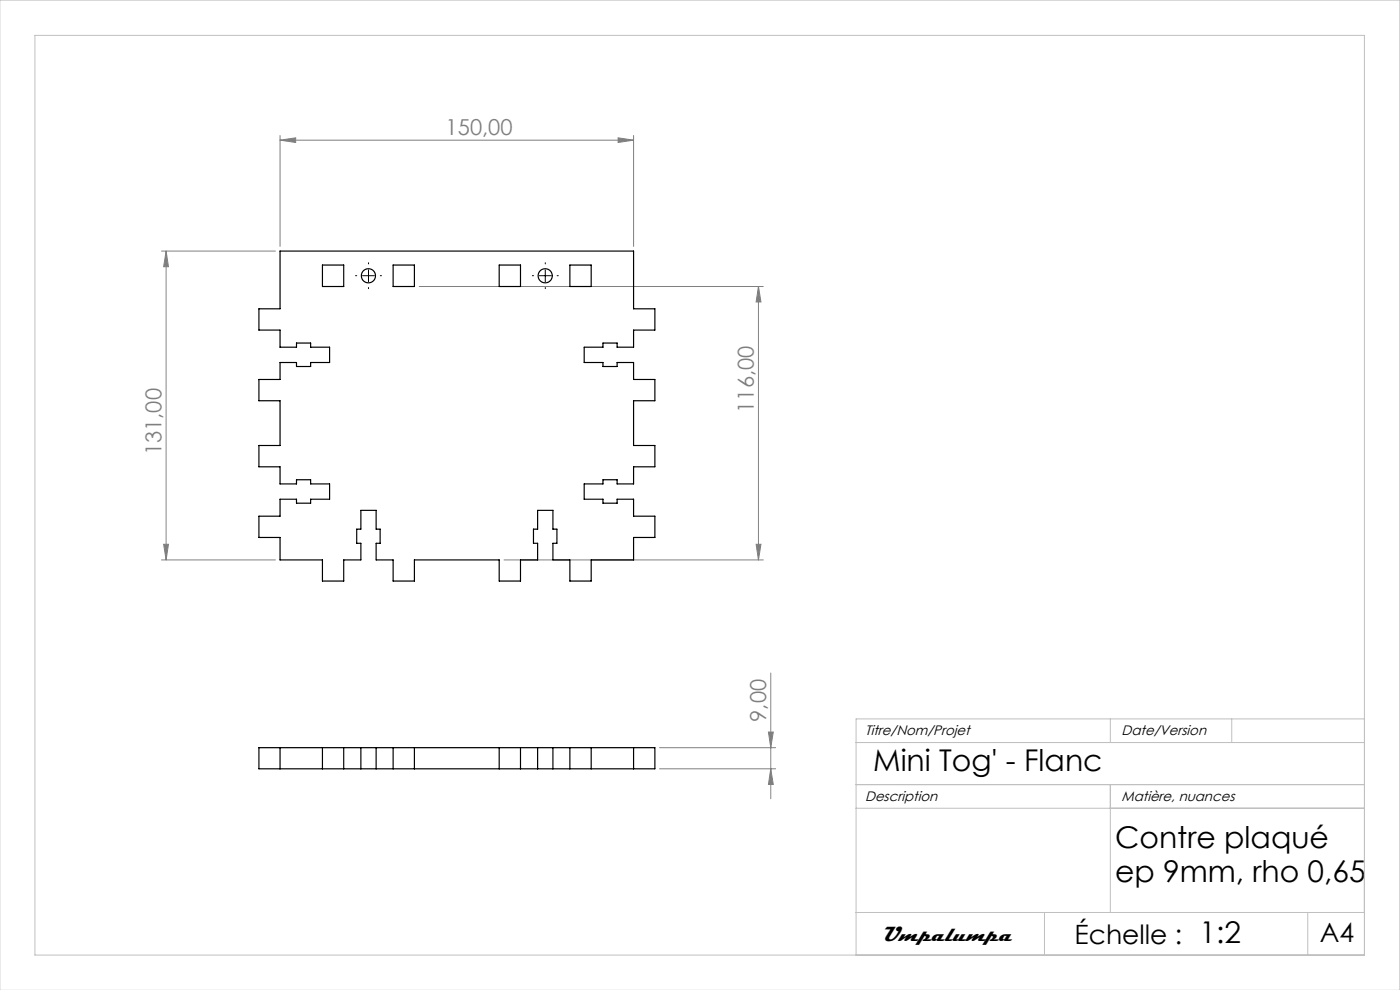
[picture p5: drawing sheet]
<svg xmlns="http://www.w3.org/2000/svg" width="297mm" height="210mm" viewBox="0 0 297 210" stroke-linecap="round" stroke-linejoin="round" font-family="sans-serif">
<g fill="none" stroke="#808080" stroke-width=".21">
<path d="M59.4 29.7l3.3-.5v1zM59.4 28.7v23.6M59.4 29.7h75M131.1 29.2l3.3 .5-3.3 .5zM134.4 28.7v23.6M34.3 53.3h24.1M35.2 53.3l.5 3.3h-1zM35.2 53.3v65.5M88.9 60.8h73M160.9 60.8v58M160.9 60.8l.5 3.3h-1zM34.3 118.8h24.1"/>
<path d="M34.7 115.5h1l-.5 3.3zM106.9 118.8h55M160.4 115.5h1l-.5 3.3zM139.9 158.6h24.6M163 155.3h1l-.5 3.3zM163.5 142.8v26.6M139.9 163.1h24.6M163.5 163.1l.5 3.3h-1z"/>
</g>
<path d="M75.7 58.5h-.3M78.2 56v-.3M80.7 58.5h.2M113.2 58.5h-.3M115.7 56v-.3M118.2 58.5h.2M78.2 61v.2M115.7 61v.2" fill="none" stroke="#000" stroke-width=".21" stroke-dasharray="15.2 1.3 1.3 1.3"/>
<path d="M76.9 58.5h2.5M78.2 57.2v2.6M114.4 58.5h2.5M115.7 57.2v2.6" fill="none" stroke="#000" stroke-width=".21"/>
<path d="M7.4 7.5h282.1v195.1h-282.1zM181.6 157.5h107.9M235.5 152.5v5M261.3 152.5v5M289.5 152.5h-107.9v50.1M181.6 171.4h107.9M181.6 166.4h107.9M235.5 166.4v27.2M181.6 193.6h107.9M221.6 193.6v9M277.4 193.6v9M0 210.1v-210.1h297v210.1" fill="none" stroke="#c0c0c0" stroke-width=".21"/>
<g fill="#808080">
<path d="M59.4 29.7l3.3-.5v1zM131.1 29.2l3.3 .5-3.3 .5z"/>
<path d="M35.2 53.3l.5 3.3h-1zM34.7 115.5h1l-.5 3.3zM160.9 60.8l.5 3.3h-1zM160.4 115.5h1l-.5 3.3zM163 155.3h1l-.5 3.3zM163.5 163.1l.5 3.3h-1z"/>
</g>
<g fill="none" stroke="#000" stroke-width=".25">
<path d="M59.4 53.3h75v12.2h4.5v4.5h-4.5v3.7h-3.5v-.9h-3v.9h-4v3.2h4v.8h3v-.8h3.5v3.6h4.5v4.5h-4.5v9.5h4.5v4.5h-4.5v3.6h-3.5v-.8h-3v.8h-4v3.3h4v.8h3v-.8h3.5v3.6h4.5v4.5h-4.5v4.8h-9v4.5h-4.5v-4.5h-3.6v-3.6h.8v-3h-.8v-3.9h-3.2v3.9h-.9v3h.9v3.6h-3.7v4.5h-4.5v-4.5h-18v4.5h-4.5v-4.5h-3.6v-3.6h.8v-3h-.8v-3.9h-3.2v3.9h-.9v3h.9v3.6h-3.7v4.5h-4.5v-4.5h-9v-4.8h-4.5v-4.5h4.5v-3.6h3.5v.8h3v-.8h4v-3.3h-4v-.8h-3v.8h-3.5v-3.6h-4.5v-4.5h4.5v-9.5h-4.5v-4.5h4.5v-3.6h3.5v.8h3v-.8h4v-3.2h-4v-.9h-3v.9h-3.5v-3.7h-4.5v-4.5h4.5zM68.4 56.2h4.5v4.6h-4.5zM83.4 56.2h4.5v4.6h-4.5zM105.9 56.2h4.5v4.6h-4.5zM120.9 56.2h4.5v4.6h-4.5zM54.9 158.6h84v4.5h-84zM59.4 158.6v4.5M68.4 158.6v4.5M72.9 158.6v4.5M76.6 158.6v4.5M79.8 158.6v4.5M83.4 158.6v4.5"/>
<path d="M87.9 158.6v4.5M105.9 158.6v4.5M110.4 158.6v4.5M114.1 158.6v4.5M117.3 158.6v4.5M120.9 158.6v4.5M125.4 158.6v4.5M134.4 158.6v4.5"/>
<circle cx="78.2" cy="58.5" r="1.5"/>
<circle cx="115.7" cy="58.5" r="1.5"/>
</g>
<g font-size="6.3">
<text x="185.2" y="163.6">Mini Tog' - Flanc</text>
<text x="236.6" y="179.8">Contre plaqué</text>
<text x="236.6" y="187.2">ep 9mm, rho 0,65</text>
</g>
<g font-size="5.6">
<text x="228" y="200.3">Échelle : 1:2</text>
<text x="280" y="199.9">A4</text>
</g>
<g font-size="4.7" fill="#808080">
<text x="94.5" y="28.7">150,00</text>
<text x="159.9" y="87.6" transform="rotate(-90 159.9 87.6)">116,00</text>
<text x="34.2" y="96.6" transform="rotate(-90 34.2 96.6)">131,00</text>
<text x="162.5" y="153.1" transform="rotate(-90 162.5 153.1)">9,00</text>
</g>
<text font-size="4.5" x="187.1" y="199.6">Umpalumpa</text>
<g font-size="2.9">
<text x="183.5" y="156">Titre/Nom/Projet</text>
<text x="237.9" y="156">Date/Version</text>
<text x="183.5" y="170">Description</text>
<text x="237.9" y="170">Matière, nuances</text>
</g>
</svg>
